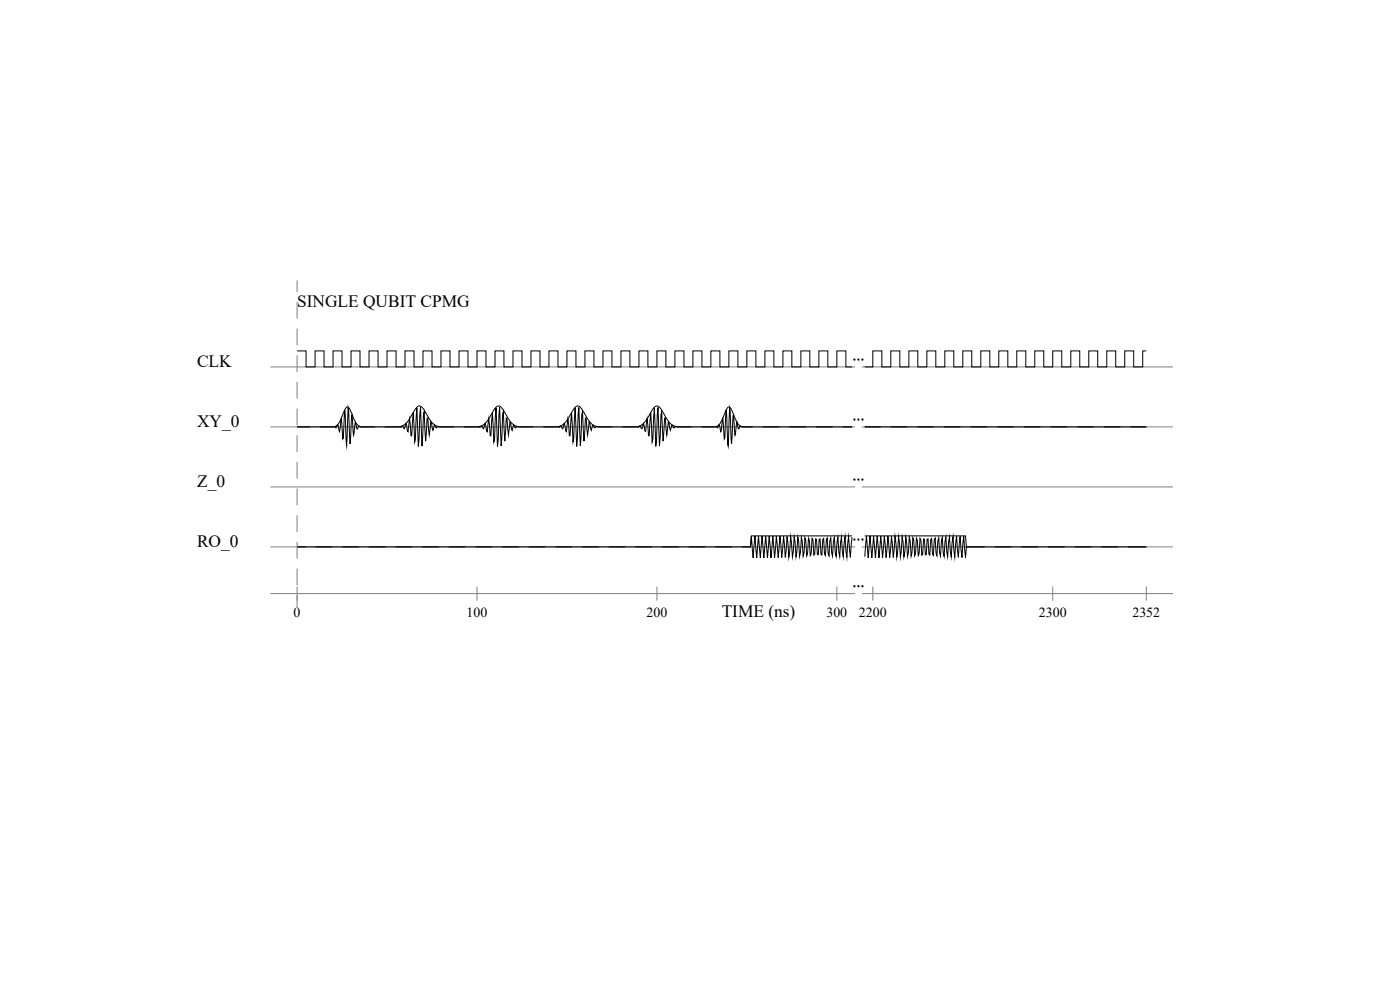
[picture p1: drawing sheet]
<svg xmlns="http://www.w3.org/2000/svg" width="420mm" height="297mm" viewBox="0 0 420 297" stroke-linecap="round" stroke-linejoin="round" font-family="sans-serif">
<!-- layer: BASE -->
<g fill="none" stroke="#808080" stroke-width=".3">
<path d="M89.2 84.1v3.5M89.2 90.6v5M89.2 98.6v5M81.2 110.1h175.4M89.2 106.6v5M89.2 114.6v5M258.6 110.1h93.4M81.2 128.1h175.4M89.2 122.6v5M89.2 130.6v5M89.2 138.6v5M258.6 128.1h93.4"/>
<path d="M81.2 146.1h175.4M89.2 146.6v5M89.2 154.6v5M258.6 146.1h93.4M81.2 164.1h175.4M81.2 178.1h175.4M89.2 162.6v5M89.2 170.6v5M89.2 176v6.1M143.2 176v4.2M197.2 176v4.2M251.1 176v4.2"/>
<path d="M258.6 164.1h93.4M258.6 178.1h93.4M261.9 176v4.2M315.9 176v4.2M344 176v4.2"/>
</g>
<!-- layer: WAVE -->
<g fill="none" stroke="#000" stroke-width=".3">
<path d="M93.1 128.1h-3.9l11.2-.1 .4 .4 .6-.9 .5 2 .5-3.9 .5 6.1 .6-8.7 .5 10.8 .5-11.4 .6 10.8 .6-8.7 .4 6.1 .6-3.9 .4 2 .6-.9 .4 .4 11.7-.1 .5 .1 .4-.4 .7 .9 .4-1.6 .7 2.4 .4-3.8 .4 5.1h.3l.4-7 .4 8.8 .3-.9 .4-9.3 .4 11.5 .7-11.7 .4 11.6 .5-9.4 .2-.8 .4 8.8 .5-7h.2l.4 5.1 .5-3.9 .2 .3 .4 2.2 .5-1.6 .6 .9 .5-.4 .4 .1h11.7l.4 .1 .5-.4 .6 .9 .5-1.6 .6 2.4 .5-3.8 .4 5.1h.2l.5-7 .4 8.8 .2-.9 .5-9.3 .4 11.5 .7-11.7 .4 11.6 .4-9.4 .3-.8 .4 8.8 .4-7h.3l.4 5.1 .4-3.9 .7 2.5 .4-1.6 .7 .9 .4-.4 .5 .1h11.7l.4 .1 .4-.4 .7 .9 .4-1.6 .5 2.2 .2 .2 .4-3.8 .5 5.1h.2l.4-7 .5 8.8 .2-.9 .4-9.3 .5 11.5 .6-11.7 .5 11.6 .4-9.4 .2-.8 .5 8.8 .4-7h.2l.4 5.1 .5-3.9 .2 .3 .4 2.2 .5-1.6 .6 .9 .5-.4 .4 .1h11.7l.4 .1 .5-.4 .6 .9 .5-1.6 .6 2.4 .5-3.8 .4 5.1h.2l.5-7 .4 8.8 .2-.9 .5-9.3 .4 11.5 .7-11.7 .4 11.6 .5-9.4 .2-.8 .4 8.8 .5-7h.2l.4 5.1 .5-3.9 .6 2.5 .5-1.6 .6 .9 .5-.4 .4 .1 11.7-.1 .4 .4 .6-.9 .4 2 .6-3.9 .5 6.1 .5-8.7 .6 10.8 .5-11.4 .5 10.8 .6-8.7 .5 6.1 .6-3.9 .4 2 .6-.9 .4 .4 33.1-.1h-2.8M96.1 128.1h3.9a3.1 3.1 0 0 0 2.4-2.6l.8-1.9a1.57 1.57 0 0 1 1.3-1.4l.6 .8a10.5 10.5 0 0 0 2.6 4.8l.9 .3h3.9M115.5 128.1h3.9a4.6 4.6 0 0 0 3.9-3.1l.7-1.2a3.1 3.1 0 0 1 2-2 8.6 8.6 0 0 1 2.8 3.9 4.1 4.1 0 0 0 3.5 2.4h4M139.2 128.1h4a4.7 4.7 0 0 0 3.9-3.1l.7-1.2a2.3 2.3 0 0 1 2.2-1.9l.6 .5a18.2 18.2 0 0 0 3.8 5.2l1.7 .5h3.9M163 128.1h3.9a4.6 4.6 0 0 0 4-3.1l.6-1.2a3.1 3.1 0 0 1 2-2 8.6 8.6 0 0 1 2.8 3.9 4.1 4.1 0 0 0 3.6 2.4h3.9M186.8 128.1h3.9a4.7 4.7 0 0 0 3.9-3.1l.7-1.2a2.3 2.3 0 0 1 2.2-1.9l.6 .5a18.2 18.2 0 0 0 3.8 5.2l1.7 .5h3.9M210.5 128.1h3.9a3.1 3.1 0 0 0 2.5-2.6l.7-1.9a1.56 1.56 0 0 1 1.4-1.4l.5 .8a10 10 0 0 0 2.8 4.9l.8 .2h2.8M228.9 128.1h5M236.9 128.1h5M244.9 128.1h5M259.5 128.1h84.5M94.7 164.1h5"/>
<path d="M102.7 164.1h5M110.7 164.1h5M118.7 164.1h5M126.7 164.1h5M134.7 164.1h5M142.7 164.1h5M150.7 164.1h5M158.7 164.1h5M166.7 164.1h5M174.7 164.1h5M182.7 164.1h5M190.7 164.1h5"/>
<path d="M198.7 164.1h5M206.7 164.1h5M214.7 164.1h5M255.7 160.8h-30.2l-.3 3.3h-2.5M255.7 161.1l-.5 6.1-.5-6.2-.5 6.2-.6-6.2-.5 6.1-.6-6-.5 5.9-.5-5.8-.6 5.7-.2-1.1-.3-4.5-.3 1-.2 4.6-.3-1-.3-4.5-.2 .8-.3 4.6-.3-.7-.3-4.6-.2 .6-.3 4.6-.3-.5-.2-4.6-.3 .3-.2 4.6-.3-.2-.3-4.6-.2 .1-.3 4.6-.3 .1-.2-4.7-.3-.1-.3 4.6-.3 .3-.2-4.6-.3-.4-.3 4.6-.2 .5-.3-4.6-.3-.7-.2 4.6-.3 .8-.3-4.6-.2-.8-.3 4.5-.3 1-.5-5.6-.3 4.5-.2 1.2-.3-4.5-.3-1.3-.5 5.9-.6-6-.5 6-.5-6.1-.6 6.2-.5-6.2-.5 6.2-.6-6.3-.5 6.4-.5-6.4-.6 6.4-.5-6.4-.5 6.5-.6-6.6-.5 6.6-.5-6.6-.6 6.6-.5-6.6-.6 6.6-.5-6.6-.5 6.6-.6-6.6-.5 6.6-.5-6.6-.6 6.6-.5-6.5-.3 3.2h-136h2.5M259.5 160.8h30.3l.2 3.3h5.5M298.5 164.1h5M306.5 164.1h5M314.5 164.1h5M322.5 164.1h5M330.5 164.1h5M338.5 164.1h5.5h-54l-.2 3.2-.6-6.4-.5 6.4-.6-6.4-.5 6.3-.5-6.2-.6 6.2-.5-6.2-.5 6.1-.5-6-.6 5.9-.5-5.8-.3 1.3-.3 4.4-.2-1.1-.3-4.5-.3 1-.2 4.6-.3-1-.3-4.5-.2 .8-.3 4.6-.3-.7-.2-4.6-.3 .6-.3 4.6-.2-.5-.3-4.6-.3 .3-.3 4.6-.2-.2-.3-4.6-.3 .1-.2 4.6-.3 .1-.3-4.7-.2-.1-.3 4.6-.3 .3-.2-4.6-.3-.4-.3 4.6-.2 .5-.3-4.6-.3-.7-.2 4.6-.3 .8-.3-4.6-.2-.8-.3 4.5-.3 1-.2-4.5-.3-1.1-.3 4.5-.2 1.2-.6-5.8-.5 5.9-.6-6-.5 6-.5-6.1-.6 6.2-.5-6.2-.5 6.2-.6-6.3-.5 6.4-.5-6.4-.6 6.4-.5-6.4-.5 6.5-.6-6.6-.5 6.6-.5-6.6-.6 6.6-.5-6.6-.6 6.6-.5-6.6-.5 6.6-.6-6.6-.5 6.2"/>
<circle cx="256.4" cy="107.9" r=".18"/>
<circle cx="257.6" cy="107.9" r=".18"/>
<circle cx="258.8" cy="107.9" r=".18"/>
<circle cx="256.4" cy="125.9" r=".18"/>
<circle cx="257.6" cy="125.9" r=".18"/>
<circle cx="258.8" cy="125.9" r=".18"/>
<circle cx="256.4" cy="143.9" r=".18"/>
<circle cx="257.6" cy="143.9" r=".18"/>
<circle cx="258.8" cy="143.9" r=".18"/>
<circle cx="256.4" cy="175.9" r=".18"/>
<circle cx="256.4" cy="161.9" r=".18"/>
<circle cx="257.6" cy="161.9" r=".18"/>
<circle cx="257.6" cy="175.9" r=".18"/>
<circle cx="258.8" cy="175.9" r=".18"/>
<circle cx="258.8" cy="161.9" r=".18"/>
</g>
<!-- layer: CLK -->
<path d="M89.2 105.3h2.6v4.8h2.8v-4.8h2.6v4.8h2.8v-4.8h2.6v4.8h2.8v-4.8h2.6v4.8h2.8v-4.8h2.7v4.8h2.6v-4.8h2.8v4.8h2.6v-4.8h2.8v4.8h2.6v-4.8h2.8v4.8h2.6v-4.8h2.8v4.8h2.7v-4.8h2.6v4.8h2.8v-4.8h2.6v4.8h2.8v-4.8h2.6v4.8h2.8v-4.8h2.7v4.8h2.6v-4.8h2.8v4.8h2.6v-4.8h2.8v4.8h2.6v-4.8h2.8v4.8h2.6v-4.8h2.8v4.8h2.7v-4.8h2.6v4.8h2.8v-4.8h2.6v4.8h2.8v-4.8h2.6v4.8h2.8v-4.8h2.6v4.8h2.8v-4.8h2.7v4.8h2.6v-4.8h2.8v4.8h2.6v-4.8h2.8v4.8h2.6v-4.8h2.8v4.8h2.6v-4.8h2.8v4.8h2.7v-4.8h2.6v4.8h2.8v-4.8h2.6v4.8h2.8v-4.8h2.6v4.8h2.8v-4.8h2.6v4.8h2.7v-4.8h2.8v4.8h1.8M344 105.3h-1.1v4.8h-2.7v-4.8h-2.6v4.8h-2.8v-4.8h-2.6v4.8h-2.8v-4.8h-2.6v4.8h-2.8v-4.8h-2.6v4.8h-2.7v-4.8h-2.8v4.8h-2.6v-4.8h-2.8v4.8h-2.6v-4.8h-2.8v4.8h-2.6v-4.8h-2.8v4.8h-2.6v-4.8h-2.7v4.8h-2.8v-4.8h-2.6v4.8h-2.8v-4.8h-2.6v4.8h-2.8v-4.8h-2.6v4.8h-2.8v-4.8h-2.6v4.8h-2.7v-4.8h-2.8v4.8h-2.6v-4.8h-2.8v4.8h-2.4" fill="none" stroke="#000" stroke-width=".3"/>
<g font-size="5.2">
<text x="89.2" y="92.1">SINGLE QUBIT CPMG</text>
<text x="59.1" y="110.1">CLK</text>
<text x="59.1" y="128.1">XY_0</text>
<text x="59.1" y="146.1">Z_0</text>
<text x="59.1" y="164.1">RO_0</text>
<text x="216.6" y="185">TIME (ns)</text>
</g>
<g font-size="4.2">
<text x="88.1" y="185">0</text>
<text x="140" y="185">100</text>
<text x="194" y="185">200</text>
<text x="248" y="185">300</text>
<text x="257.8" y="185">2200</text>
<text x="311.8" y="185">2300</text>
<text x="339.9" y="185">2352</text>
</g>
</svg>
